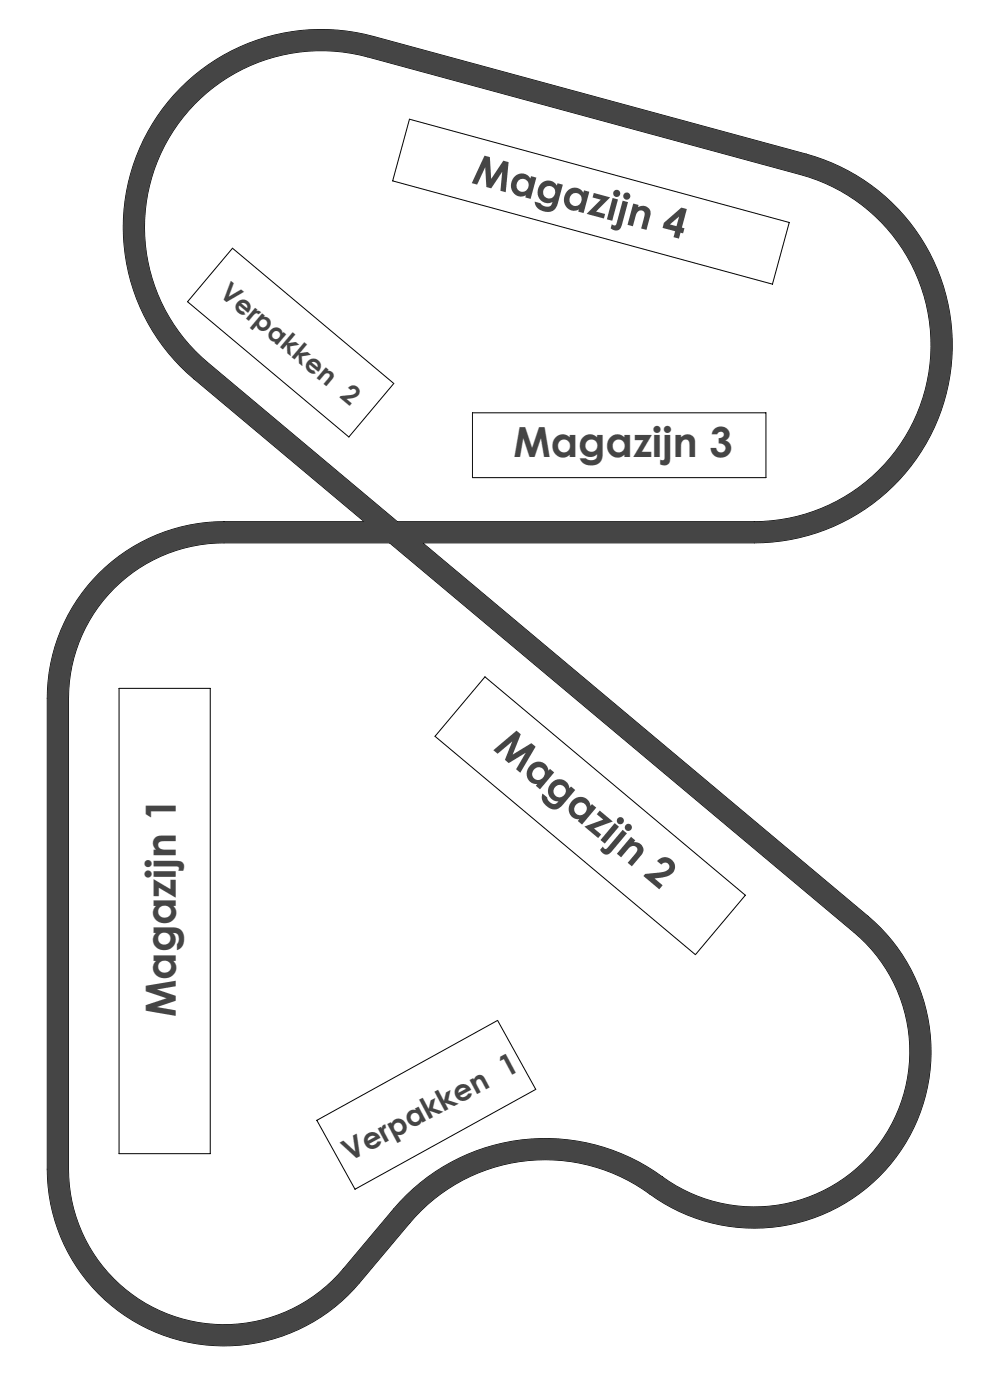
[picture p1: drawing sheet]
<svg xmlns="http://www.w3.org/2000/svg" width="841mm" height="1189mm" viewBox="0 0 841 1189" stroke-linecap="round" stroke-linejoin="round" font-family="sans-serif">
<path d="M153 75a168 168 0 0 1 164-44l367 100a168 168 0 0 1 123 184 168 168 0 0 1-167 146h-281l378 317a150 150 0 0 1 19 211 150 150 0 0 1-211 21 150 150 0 0 0-197 29l-43 50a150 150 0 0 1-166 45 150 150 0 0 1-99-141v-400a150 150 0 0 1 150-150h119l-144-121a168 168 0 0 1-12-247zM165 88a150 150 0 0 1 147-40l368 100a150 150 0 0 1 109 165 150 150 0 0 1-149 130h-303l-161-135a150 150 0 0 1-11-220zM347 101l323 88-14 52-323-87zM197 211l137 115-38 45-137-115zM401 351h249v55h-249zM97 500a132 132 0 0 1 93-39h141l394 331a132 132 0 0 1 16 186 132 132 0 0 1-185 17 168 168 0 0 0-222 32l-43 51a132 132 0 0 1-146 39 132 132 0 0 1-87-124v-400a132 132 0 0 1 39-93zM412 575l221 185-43 51-221-186zM101 585h77v395h-77zM269 951l153-84 33 58-154 85z" fill="none" stroke="#000" stroke-width=".85"/>
<path d="M153 75a168 168 0 0 0 12 247l144 121h-119a150 150 0 0 0-150 150v400a150 150 0 0 0 99 141 150 150 0 0 0 166-45l43-50a151 151 0 0 1 209-21 150 150 0 0 0 203-35 150 150 0 0 0-23-205l-378-317h281a168 168 0 0 0 167-146 168 168 0 0 0-123-184l-367-100a168 168 0 0 0-164 44zM95 502a132 132 0 0 1 95-41h141l394 331a132 132 0 0 1 17 185 132 132 0 0 1-185 19 168 168 0 0 0-223 31l-43 51a132 132 0 0 1-146 39 132 132 0 0 1-87-124v-400a132 132 0 0 1 37-91zM169 85a150 150 0 0 1 143-37l368 100a150 150 0 0 1 109 165 150 150 0 0 1-149 130h-303l-161-135a150 150 0 0 1-7-223z" fill-rule="evenodd" fill="#454545"/>
<g font-size="35.3" fill="#454545">
<text x="399" y="155" transform="rotate(15 399 155)">Magazijn 4</text>
<text x="436" y="389">Magazijn 3</text>
<text x="418" y="637" transform="rotate(40 418 637)">Magazijn 2</text>
<text x="149" y="864" transform="rotate(-90 149 864)">Magazijn 1</text>
</g>
<text font-size="25.4" fill="#454545" x="296" y="987" transform="rotate(-28 296 987)">Verpakken 1</text>
<text font-size="22.6" fill="#454545" x="185" y="251" transform="rotate(40 185 251)">Verpakken 2</text>
</svg>
